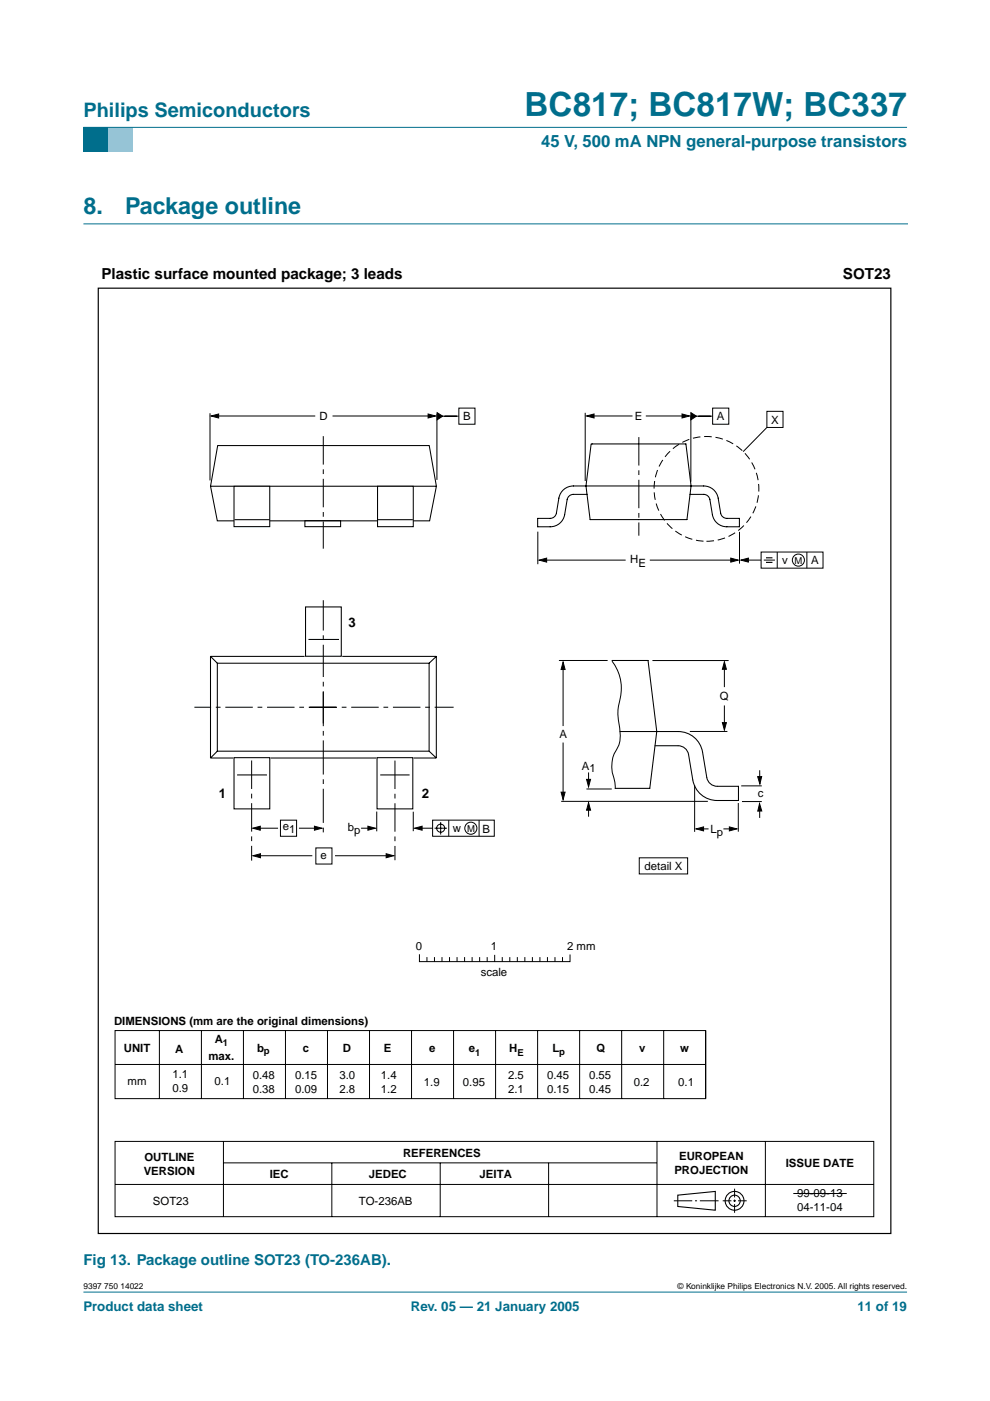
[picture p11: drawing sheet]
<svg xmlns="http://www.w3.org/2000/svg" width="210mm" height="297mm" viewBox="0 0 210 297" stroke-linecap="round" stroke-linejoin="round" font-family="sans-serif">
<path d="M17.7 273.9h174.6z" fill="#006e8c" stroke="#006e8c" stroke-width=".21"/>
<path d="M17.7 27h5.3v5.3h-5.3z" fill-rule="evenodd" fill="#006e8c"/>
<path d="M23 27h5.3v5.3h-5.3z" fill-rule="evenodd" fill="#96c4d6"/>
<path d="M17.7 27h174.6z" fill="#006e8c" stroke="#006e8c" stroke-width=".21"/>
<path d="M17.7 47.5h174.7" fill="none" stroke="#006e8c" stroke-width=".21"/>
<g fill="none" stroke="#000" stroke-width=".21">
<path d="M44.5 87.6v14.3M45.7 88.2h21.1M70.5 88.2h21M92.6 87.7v14.1M93.2 88.2h4.1M97.3 86.5h3.4v3.4h-3.4zM124.1 87.5v14.5M125.1 88.2h9M136.9 88.2h8.5M146.5 88.1v14M147 88.2h4.1M151.1 86.5h3.4v3.4h-3.4z"/>
<path d="M162.6 87.2h3.4v3.4h-3.4zM162.6 90.6l-5 5.2M114 112.7v6.9M115.1 118.8h17.6M137.8 118.8h17.7M156.8 112.8v6.7M158 118.8h3.4M161.4 117h13.1v3.5h-13.1zM161.9 118.8h2.4M164.8 117v3.5M171.1 117v3.5M119.4 157.4v11.1"/>
<path d="M119.4 141.4v12.5M129.8 140.2a9.9 9.9 0 0 1 1.3 9.5 12.4 12.4 0 0 0 .3 5.2 6.2 6.2 0 0 1-1.1 4.9 7.8 7.8 0 0 0 0 5.9l.1 1.5M138.3 140h16.2M146.3 155.1h7.9M153.6 141.1v4.6M153.6 149.6v4.4M54.5 175.6h4.5M59.5 173.9h3.4v3.4h-3.4zM63.4 175.6h4M67 179.8h3.4v3.4h-3.4zM76.6 175.6h2.2M79.9 172.1v4.2"/>
<path d="M87.6 172.1v4.1M88.8 175.6h2.9M91.7 173.9h13.1v3.4h-13.1zM92.1 175.6h2.7M93.4 174.3v2.6M95.1 173.9v3.4M101.6 173.9v3.4M119 169.9h31.1M124.8 163.8v2.5M124.8 171.2v2M147.3 166.5v9.9M148.5 175.7h1.7"/>
<path d="M153.4 175.7h1.7M156.5 170.3v6M157.2 166.6h4.3M157.3 169.9h4.2M161.1 171.3v2.1M161.1 163.3v2.5M54.5 181.4h11.7M71 181.4h11.6M135.5 181.9h10.3v3.4h-10.3zM24.4 218.5h125.2v14.4h-125.2zM33.8 218.5v14.4M42.7 218.5v14.4"/>
<path d="M51.6 218.5v14.4M60.5 218.5v14.4M69.4 218.5v14.4M78.3 218.5v14.4M87.3 218.4v14.5M88.9 202.4v1.5h32v-1.4M90.5 203v.8M92.1 203v.8M93.7 203v.8M95.3 203v.8M96.2 218.5v14.4M96.9 203v.8"/>
<path d="M98.5 203v.8M100.1 203v.8M101.7 203v.8M103.3 203v.8M104.9 202.6v1.3M105.1 218.5v14.4M106.5 203v.8M108.1 203v.8M109.7 203v.8M111.3 203v.8M112.9 203v.8M114 218.5v14.4"/>
<path d="M114.5 203v.8M116.1 203v.8M117.7 203v.8M119.3 203v.8M122.9 218.5v14.4M131.8 218.5v14.4M140.7 218.5v14.4M149.6 218.5v14.4M24.4 225.7h125.2M24.4 242h160.9v16h-160.9zM24.4 251.1h160.9M47.4 242v16"/>
<path d="M47.4 246.6h91.8M70.4 246.6v11.4M93.3 246.6v11.4M116.3 246.6v11.4M139.3 242v16M142.9 254.6h3.9M147.4 254.6h.4M148.4 254.6h4M153.2 254.6h1.9M155.5 254.6h.5M155.7 252v1.9M155.7 254.3v.5"/>
<path d="M155.7 255.3v1.8M156.5 254.6h1.8M162.3 242v16"/>
<circle cx="169.3" cy="118.8" r="1.28"/>
<circle cx="93.4" cy="175.6" r=".86"/>
<circle cx="99.8" cy="175.6" r="1.28"/>
</g>
<g fill="none" stroke="#000" stroke-width=".23">
<path d="M143.7 253.4l8-.8v4l-8-.8z"/>
<circle cx="155.7" cy="254.6" r="1.99"/>
<circle cx="155.7" cy="254.6" r="1.2"/>
</g>
<g fill="#000" stroke="#000" stroke-width=".21">
<path d="M44.8 88.2l1.6-.4v.8zM90.8 87.8l1.6 .4-1.6 .4zM92.7 87.5l1.2 .7-1.2 .8zM124.4 88.2l1.6-.4v.8zM144.6 87.8l1.6 .4-1.6 .4zM146.5 87.5l1.2 .7-1.2 .8zM114.3 118.8l1.6-.5v.9zM154.9 118.3l1.6 .5-1.6 .4zM157.1 118.8l1.6-.5v.9zM119.4 140.4l.4 1.6h-.8zM153.6 140.3l.4 1.6h-.8zM153.2 153.2h.8l-.4 1.6z"/>
<path d="M53.6 175.6l1.6-.4v.8zM66.7 175.2l1.6 .4-1.6 .4zM78 175.2l1.6 .4-1.6 .4zM87.9 175.6l1.6-.4v.8zM119 168h.8l-.4 1.5zM124.8 170.2l.4 1.6h-.8zM124.4 165.2h.8l-.4 1.6zM147.6 175.7l1.6-.4v.9zM154.6 175.3l1.6 .4-1.6 .5zM161 170.4l.5 1.5-.8 .1zM160.6 164.7h.9l-.4 1.5zM53.6 181.4l1.6-.4v.9z"/>
<path d="M81.9 181l1.6 .4-1.6 .5z"/>
</g>
<path d="M65.6 149.9h30.6M71.3 149.9h-30.1" fill="none" stroke="#000" stroke-width=".21" stroke-dasharray="5.8 1 1 1" stroke-linecap="butt"/>
<path d="M68.5 153.4v-26.1" fill="none" stroke="#000" stroke-width=".21" stroke-dasharray="6.8 1 1 1" stroke-linecap="butt"/>
<path d="M68.5 146.7v29.9" fill="none" stroke="#000" stroke-width=".21" stroke-dasharray="7.2 1 1 1" stroke-linecap="butt"/>
<path d="M162.4 118.3h1.4M162.4 119.2h1.4" fill="none" stroke="#000" stroke-width=".24"/>
<path d="M20.8 61.1h168.1v200.4h-168.1z" fill="none" stroke="#000" stroke-width=".25"/>
<g fill="none" stroke="#000" stroke-width=".22">
<path d="M46.2 94.5h44.8l1.5 8.6-1.4 7.3h-45l-1.5-7.3zM44.7 103.1h47.8M64.6 110.4h7.6v1.3h-7.6zM44.6 139.2l1.5 1.4M44.6 139.2v21.5M44.6 139.2h20M64.8 128.7h7.6v10.4h-7.6zM65.4 135.6h6.5M72.6 139.2h19.9M92.5 139.2l-1.5 1.4M92.5 139.2v21.5M46.1 140.6h44.9v18.7h-44.9z"/>
<path d="M46.1 159.3l-1.5 1.4M91 159.3l1.5 1.4M44.6 160.7h4.8M49.6 160.6h7.6v10.9h-7.6zM50.3 164.3h6.3M57.4 160.7h22.3M79.9 160.6h7.6v10.9h-7.6zM80.6 164.3h6.2M87.7 160.7h4.8"/>
</g>
<circle cx="149.8" cy="103.7" r="11.1" fill="none" stroke="#000" stroke-width=".21" stroke-dasharray="1.6 .8" stroke-linecap="butt"/>
<path d="M68.5 92.5v23.8M135.5 92.7v20.9M53.4 161.2v21.3M83.7 161.3v21.1" fill="none" stroke="#000" stroke-width=".21" stroke-dasharray="6 1 1 1" stroke-linecap="butt"/>
<path d="M49.6 103.1h7.6v8.6h-7.6z" fill="#fff" stroke="#000" stroke-width=".22"/>
<path d="M49.7 110.2h7.5" fill="none" stroke="#000" stroke-width=".22"/>
<path d="M80 103.1h7.6v8.6h-7.6z" fill="#fff" stroke="#000" stroke-width=".22"/>
<path d="M125.3 94.1h20.1l1.1 8.9-.9 7.2h-20.5l-.9-7.2zM80.1 110.2h7.4M124.5 104.8h-2.9a1.33 1.33 0 0 0-1.3 1.1l-.6 3.2a3.1 3.1 0 0 1-3 2.6h-2.7v-1.8h2.7a1.33 1.33 0 0 0 1.3-1.1l.5-3.2a3.1 3.1 0 0 1 3.1-2.6h27.6a3.1 3.1 0 0 1 3.1 2.6l.5 3.2a1.33 1.33 0 0 0 1.3 1.1h2.7v1.8a6 6 0 0 1-4.5-.6 3.1 3.1 0 0 1-1.3-2l-.5-3.2a1.33 1.33 0 0 0-1.3-1.1h-2.9M129.8 140h7.6l1.8 15.1-1.4 12h-7.4M131.4 155.1h12.4a5.2 5.2 0 0 1 5.2 4.4l.9 5.3a2.24 2.24 0 0 0 2.2 1.9h4.5v3h-4.5a5.2 5.2 0 0 1-5.2-4.3l-.9-5.4a2.24 2.24 0 0 0-2.2-1.9h-4.9" fill="none" stroke="#000" stroke-width=".22"/>
<path d="M118.6 140h10.2M124.3 167.3h5.4M168.2 253h11.3" fill="none" stroke="#000" stroke-width=".21"/>
<text font-size="7.1" fill="#006e8c" x="111.2" y="24.7">BC817; BC817W; BC337</text>
<g font-size="4.9" fill="#006e8c">
<text x="17.7" y="45.5">8.</text>
<text x="26.5" y="45.5">Package outline</text>
</g>
<text font-size="4.2" fill="#006e8c" x="17.7" y="24.9">Philips Semiconductors</text>
<text font-size="3.5" fill="#006e8c" x="114.7" y="31.1">45 V, 500 mA NPN general-purpose transistors</text>
<g font-size="3.2">
<text x="21.5" y="59.2">Plastic surface mounted package; 3 leads</text>
<text x="178.7" y="59.2">SOT23</text>
</g>
<text font-size="3.2" fill="#006e8c" x="17.7" y="268.3">Fig 13. Package outline SOT23 (TO-236AB).</text>
<g font-size="2.8">
<text x="73.9" y="133">3</text>
<text x="46.4" y="169.2">1</text>
<text x="89.5" y="169.2">2</text>
</g>
<g font-size="2.8" fill="#006e8c">
<text x="17.7" y="278">Product data sheet</text>
<text x="87.1" y="278">Rev. 05 — 21 January 2005</text>
<text x="181.8" y="278">11 of 19</text>
</g>
<g font-size="2.4">
<text x="67.7" y="89.1">D</text>
<text x="98.2" y="89.1">B</text>
<text x="134.6" y="89.1">E</text>
<text x="152" y="89.1">A</text>
<text x="163.5" y="89.8">X</text>
<text x="133.6" y="119.4">H</text>
<text x="165.9" y="119.5">v</text>
<text x="172" y="119.6">A</text>
<text x="135.4" y="120.2">E</text>
<text x="152.6" y="148.5">Q</text>
<text x="118.6" y="156.5">A</text>
<text x="123.4" y="163.2">A</text>
<text x="125" y="163.8">1</text>
<text x="160.7" y="169">c</text>
<text x="59.9" y="176">e1</text>
<text x="73.7" y="176.3">bp</text>
<text x="96" y="176.3">w</text>
<text x="102.3" y="176.5">B</text>
<text x="150.7" y="176.7">Lp</text>
<text x="68" y="182.1">e</text>
<text x="136.7" y="184.5">detail X</text>
<text x="88.1" y="201.5">0</text>
<text x="104.1" y="201.5">1</text>
<text x="120.2" y="201.5">2 mm</text>
<text x="101.9" y="206.8">scale</text>
<text x="24.2" y="217.3">DIMENSIONS (mm are the original dimensions)</text>
<text x="45.5" y="221.1">A</text>
<text x="26.3" y="223">UNIT</text>
<text x="37.1" y="223.2">A</text>
<text x="44.2" y="224.7">max.</text>
<text x="54.5" y="223">b</text>
<text x="64.2" y="223">c</text>
<text x="72.7" y="223">D</text>
<text x="81.4" y="223">E</text>
<text x="91" y="223">e</text>
<text x="99.4" y="223">e</text>
<text x="108" y="223">H</text>
<text x="117.1" y="223">L</text>
<text x="126.5" y="223">Q</text>
<text x="135.5" y="223">v</text>
<text x="144.2" y="223">w</text>
<text x="27.1" y="230">mm</text>
<text x="36.5" y="228.6">1.1</text>
<text x="36.5" y="231.5">0.9</text>
<text x="45.5" y="230">0.1</text>
<text x="53.6" y="228.7">0.48</text>
<text x="53.6" y="231.6">0.38</text>
<text x="62.6" y="228.8">0.15</text>
<text x="62.6" y="231.8">0.09</text>
<text x="71.9" y="228.8">3.0</text>
<text x="71.9" y="231.8">2.8</text>
<text x="80.8" y="228.8">1.4</text>
<text x="80.8" y="231.8">1.2</text>
<text x="89.9" y="230.2">1.9</text>
<text x="98.1" y="230.2">0.95</text>
<text x="107.7" y="228.8">2.5</text>
<text x="107.7" y="231.8">2.1</text>
<text x="116" y="228.8">0.45</text>
<text x="116" y="231.8">0.15</text>
<text x="124.9" y="228.8">0.55</text>
<text x="124.9" y="231.8">0.45</text>
<text x="134.4" y="230.2">0.2</text>
<text x="143.8" y="230.3">0.1</text>
<text x="85.5" y="245.2">REFERENCES</text>
<text x="144" y="245.9">EUROPEAN</text>
<text x="30.5" y="249.2">VERSION</text>
<text x="30.6" y="246.2">OUTLINE</text>
<text x="57.2" y="249.8">IEC</text>
<text x="78.2" y="249.8">JEDEC</text>
<text x="101.7" y="249.8">JEITA</text>
<text x="143" y="248.9">PROJECTION</text>
<text x="166.6" y="247.5">ISSUE DATE</text>
<text x="32.4" y="255.4">SOT23</text>
<text x="76.1" y="255.4">TO-236AB</text>
<text x="169" y="253.8">99-09-13</text>
<text x="169" y="256.8">04-11-04</text>
</g>
<g font-size="2">
<text x="168.5" y="119.5">M</text>
<text x="99" y="176.3">M</text>
<text x="47.3" y="221.7">1</text>
<text x="56" y="223.4">p</text>
<text x="100.7" y="223.8">1</text>
<text x="109.7" y="223.8">E</text>
<text x="118.6" y="223.6">p</text>
</g>
<g font-size="1.8">
<text x="17.7" y="273.4">9397 750 14022</text>
<text x="143.7" y="273.4">© Koninklijke Philips Electronics N.V. 2005. All rights reserved.</text>
</g>
</svg>
